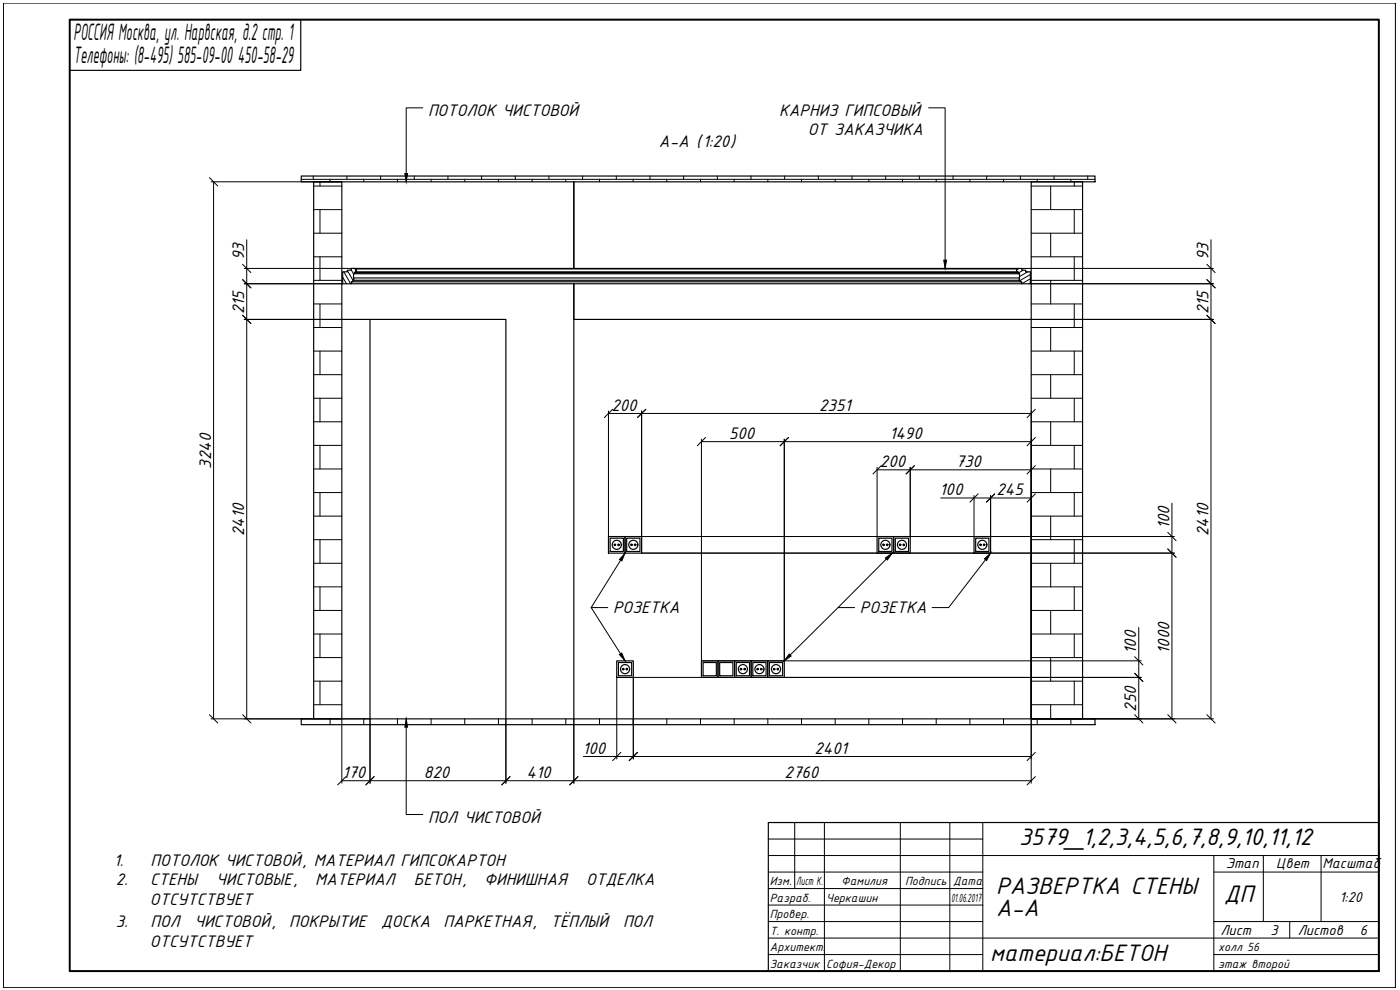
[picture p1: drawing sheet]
<svg xmlns="http://www.w3.org/2000/svg" width="420mm" height="297mm" viewBox="0 0 420 297" stroke-linecap="round" stroke-linejoin="round" font-family="sans-serif">
<g fill="none" stroke="#000" stroke-width=".35">
<path d="M90.4 52.8h238.2v1.8h-238.2zM94.1 54.6h8.5v161.1h-8.5zM172.2 54.6v25.9M309.5 54.6h15.4v161.1h-15.4zM105.4 85.1h201.2M105.7 84.6h200.6M106.2 83.4h199.7M106.2 84.1h199.7M106.3 82.1h-.2l.1 2-.5 .4M106.3 82.1h199.5M106.5 81.7h199.1M106.5 81.9h199.1"/>
<path d="M106.5 81.7v.2M106.5 81.9l-.2 .2M106.6 80.7l-1.2-.2v.6h-1.2v.5h-1.4v3.5h2.6v-.5h.3M106.6 80.5h198.8M106.6 80.7h198.8M106.6 80.7l.4 .4-.4 .5M106.6 81.6l-.1 .1M106.6 81.6h198.8M172.2 85.1v130.6M172.2 95.8h137.3M305.4 81.6l.2 .1M305.4 80.7l1.2-.2v.6h1.2v.5h1.4v3.5h-2.6v-.5h-.3"/>
<path d="M305.4 80.7l-.3 .4 .3 .5M305.6 81.7v.2M305.6 81.9l.2 .2M305.8 82.1h.2l-.1 2 .3 .2M306.2 84.3l.1 .2M182.6 161h5v5h-5zM183.1 161.5h4v4h-4zM187.6 161h5v5h-5zM188.1 161.5h4v4h-4zM263.2 161h5v5h-5zM263.7 161.5h4v4h-4zM268.2 161h5v5h-5z"/>
<path d="M268.7 161.5h4v4h-4zM292.3 161h5v5h-5zM292.8 161.5h4v4h-4zM185.1 198.3h5v5h-5zM185.6 198.8h4v4h-4zM210.5 198.3h5v5h-5zM211 198.8h4v4h-4zM215.5 198.3h5v5h-5zM216 198.8h4v4h-4zM220.5 198.3h4.9v5h-4.9zM221 198.8h3.9v4h-3.9zM225.4 198.3h5v5h-5z"/>
<path d="M225.9 198.8h4v4h-4zM230.4 198.3h5v5h-5zM230.9 198.8h4v4h-4zM90.4 215.7h238.2v1.7h-238.2zM111 215.7v-119.9h40.8v119.9"/>
<circle cx="184.5" cy="163.5" r=".23"/>
<circle cx="185.1" cy="163.5" r="1.37"/>
<circle cx="185.6" cy="163.5" r=".23"/>
<circle cx="189.5" cy="163.5" r=".23"/>
<circle cx="190.1" cy="163.5" r="1.37"/>
<circle cx="190.6" cy="163.5" r=".23"/>
<circle cx="265.1" cy="163.5" r=".23"/>
<circle cx="265.7" cy="163.5" r="1.37"/>
<circle cx="266.2" cy="163.5" r=".23"/>
<circle cx="270.1" cy="163.5" r=".23"/>
<circle cx="270.7" cy="163.5" r="1.37"/>
<circle cx="271.2" cy="163.5" r=".23"/>
<circle cx="294.2" cy="163.5" r=".23"/>
<circle cx="294.8" cy="163.5" r="1.37"/>
<circle cx="295.3" cy="163.5" r=".23"/>
<circle cx="187" cy="200.8" r=".23"/>
<circle cx="187.6" cy="200.8" r="1.37"/>
<circle cx="188.1" cy="200.8" r=".23"/>
<circle cx="222.4" cy="200.8" r=".23"/>
<circle cx="222.9" cy="200.8" r="1.37"/>
<circle cx="223.5" cy="200.8" r=".23"/>
<circle cx="227.3" cy="200.8" r=".23"/>
<circle cx="227.9" cy="200.8" r="1.37"/>
<circle cx="228.4" cy="200.8" r=".23"/>
<circle cx="232.3" cy="200.8" r=".23"/>
<circle cx="232.9" cy="200.8" r="1.37"/>
<circle cx="233.4" cy="200.8" r=".23"/>
</g>
<g fill="none" stroke="#000" stroke-width=".3">
<path d="M1 .9h417.8v295.4h-417.8zM413.8 236.7v54.7h-184M230.6 246.8h64.4v44.6M230.6 256.7h183.2M230.6 251.7h64.4M238.5 246.8v19.8M247.4 246.8v44.6M270.2 246.8v44.6M285.1 246.8v44.6M364.3 256.7v34.7M379.1 256.7v19.8M396.5 256.7v19.8"/>
<path d="M230.6 276.5h64.4M230.6 271.6h64.4M230.6 266.6h64.4M230.6 261.7h64.4M364.3 276.5h49.5M364.3 261.7h49.5M387.1 276.5v5M230.6 286.4h64.4M230.6 281.5h183.2M364.3 286.4h49.5"/>
</g>
<path d="M20.9 5.9h392.9v285.5h-392.9z" fill="none" stroke="#000" stroke-width=".6"/>
<path d="M90.3 5.9v15.2h-69.4M413.8 246.8h-183.2v44.6" fill="none" stroke="#000" stroke-width=".35"/>
<g fill="none" stroke="#000" stroke-width=".3">
<path d="M90.4 53.8h238.2M94 52.8v1M94.1 55.8h8.5M96 54.6v1.2M99.1 53.8v.8M104.1 52.8v1M109.2 53.8v.8M114.2 52.8v1M119.3 53.8v.8M124.3 52.8v1M129.4 53.8v.8M134.4 52.8v1"/>
<path d="M139.5 53.8v.8M144.5 52.8v1M149.6 53.8v.8M154.6 52.8v1M159.7 53.8v.8M164.7 52.8v1M169.8 53.8v.8M174.9 52.8v1M179.9 53.8v.8M185 52.8v1M190 53.8v.8M195.1 52.8v1"/>
<path d="M200.1 53.8v.8M205.2 52.8v1M210.2 53.8v.8M215.3 52.8v1M220.3 53.8v.8M225.4 52.8v1M230.4 53.8v.8M235.5 52.8v1M240.5 53.8v.8M245.6 52.8v1M250.6 53.8v.8M255.7 52.8v1"/>
<path d="M260.8 53.8v.8M265.8 52.8v1M270.9 53.8v.8M275.9 52.8v1M281 53.8v.8M286 52.8v1M291.1 53.8v.8M296.1 52.8v1M301.2 53.8v.8M306.2 52.8v1M309.5 55.8h15.4M311.3 53.8v.8"/>
<path d="M315.3 55.8v7.1M316.3 52.8v1M321.4 53.8v.8M322.4 54.6v1.2M326.4 52.8v1M94.1 62.9h8.5M94.1 70h8.5M94.1 77h8.5M96 62.9v7.1M96 77v7.1M309.5 62.9h15.4M309.5 70h15.4"/>
<path d="M309.5 77h15.4M315.3 70v7M322.4 62.9v7.1M322.4 77v7.1M94.1 84.1h8.5M94.1 91.2h8.5M94.1 98.3h8.5M96 91.2v7.1M102.9 83.2l1.1 1.9M103.2 81.6l2.1 3.5M104.2 81.2l1.8 3.1M105.4 81l.7 1.2"/>
<path d="M106.4 80.5l.5 .9M305.8 80.5l-.7 .4M307.1 81.1l-1.4 .8M308.4 81.6l-2.4 1.4M309.2 82.4l-3.2 1.8M309.2 83.7l-2.5 1.4M309.2 84.9l-.3 .2M309.5 84.1h15.4M309.5 91.2h15.4M309.5 98.3h15.4M315.3 84.1v7.1M315.3 98.3v7"/>
<path d="M322.4 91.2v7.1M94.1 105.3h8.5M94.1 112.4h8.5M94.1 119.5h8.5M96 105.3v7.1M96 119.5v7.1M309.5 105.3h15.4M309.5 112.4h15.4M309.5 119.5h15.4M315.3 112.4v7.1M322.4 105.3v7.1M322.4 119.5v7.1"/>
<path d="M94.1 126.6h8.5M94.1 133.6h8.5M96 133.6v7.1M309.5 126.6h15.4M309.5 133.6h15.4M315.3 126.6v7M322.4 133.6v7.1M94.1 140.7h8.5M94.1 147.8h8.5M94.1 154.9h8.5M96 147.8v7.1M309.5 140.7h15.4"/>
<path d="M309.5 147.8h15.4M309.5 154.9h15.4M315.3 140.7v7.1M315.3 154.9v7M322.4 147.8v7.1M94.1 161.9h8.5M94.1 169h8.5M94.1 176.1h8.5M96 161.9v7.1M96 176.1v7.1M309.5 161.9h15.4M309.5 169h15.4"/>
<path d="M309.5 176.1h15.4M315.3 169v7.1M322.4 161.9v7.1M322.4 176.1v7.1M94.1 183.2h8.5M94.1 190.2h8.5M94.1 197.3h8.5M96 190.2v7.1M309.5 183.2h15.4M309.5 190.2h15.4M309.5 197.3h15.4M315.3 183.2v7"/>
<path d="M315.3 197.3v7.1M322.4 190.2v7.1M94.1 204.4h8.5M94.1 211.4h8.5M96 204.4v7M99.1 215.7v1.7M109.2 215.7v1.7M119.3 215.7v1.7M129.4 215.7v1.7M139.5 215.7v1.7M149.6 215.7v1.7M159.7 215.7v1.7"/>
<path d="M169.8 215.7v1.7M179.9 215.7v1.7M190 215.7v1.7M200.1 215.7v1.7M210.2 215.7v1.7M220.3 215.7v1.7M230.4 215.7v1.7M240.5 215.7v1.7M250.6 215.7v1.7M260.8 215.7v1.7M270.9 215.7v1.7M281 215.7v1.7"/>
<path d="M291.1 215.7v1.7M301.2 215.7v1.7M309.5 204.4h15.4M309.5 211.4h15.4M311.3 215.7v1.7M315.3 211.4v4.3M321.4 215.7v1.7M322.4 204.4v7"/>
</g>
<g fill="none" stroke="#000" stroke-width=".3">
<path d="M126.9 32.4h-5v19.7M278.7 32.4h4.9v45.7M63.4 54.6h39.2M64.1 54.6v161.1M74 71.9v143.8M363.4 71.9v143.8M73.3 95.8h37.7M73.3 85.1h29.6M73.3 80.5h33.3M306.6 80.5h57.6M309.2 95.8h55M309.2 85.1h55"/>
<path d="M182.6 124.1h126.9M182.6 123.3v37.7M192.6 123.3v42.7h159.9M210.5 131.8v66.5h132M210.5 132.5h99M235.4 131.8v66.5M309.5 123.3v111.7M263.2 141h46.3M263.2 140.2v20.8M273.2 140.2v20.8M282.3 149.4h27.2M292.3 148.7v12.3"/>
<path d="M297.3 148.7v12.3M351.7 151v64.7M186.3 168.1l-8.9 14.2M192.6 161h159.9M266 167.7l-14.5 14.6M295.8 167.9l-11.1 14.4h-5M182.4 182.3h-5l8.8 13.9M256.5 182.3h-5l-14.4 14.2M341.8 188.3v27.4M63.4 215.7h47.6v19.3M102.6 215.7v19.3M121.9 218.2v26.2h5"/>
<path d="M151.8 215.7v19.3M172.2 215.7v19.3M185.1 203.3v24.4M309.5 215.7h54.7M342.5 203.3h-152.4v24.4M102.6 234.3h206.9M175.1 227h134.4"/>
</g>
<g fill="none" stroke="#000" stroke-width=".3">
<path d="M62.9 53.3l2.4 2.5M72.8 79.3l2.5 2.5M362.2 79.3l2.5 2.5M72.8 94.6l2.5 2.5M72.8 83.9l2.5 2.5M362.2 94.6l2.5 2.5M362.2 83.9l2.5 2.5M183.9 122.8l-2.5 2.5M193.8 122.8l-2.5 2.5M211.8 131.3l-2.5 2.5M236.6 131.3l-2.5 2.5M264.5 139.7l-2.5 2.5"/>
<path d="M274.4 139.7l-2.5 2.5M310.7 139.7l-2.5 2.5M310.7 122.8l-2.5 2.5M310.7 131.3l-2.5 2.5M293.6 148.2l-2.5 2.5M298.5 148.2l-2.5 2.5M310.7 148.2l-2.5 2.5M350.5 159.7l2.5 2.5M350.5 164.7l2.5 2.5M340.5 197l2.5 2.5M62.9 214.4l2.4 2.5M72.8 214.4l2.5 2.5"/>
<path d="M340.5 214.4l2.5 2.5M340.5 202l2.5 2.5M350.5 214.4l2.5 2.5M362.2 214.4l2.5 2.5M103.8 233l-2.5 2.5M112.3 233l-2.5 2.5M153.1 233l-2.5 2.5M173.5 233l-2.5 2.5M186.3 225.7l-2.4 2.5M191.3 225.7l-2.5 2.5M310.7 233l-2.5 2.5M310.7 225.7l-2.5 2.5"/>
</g>
<path d="M121.5 52.1h.8l-.4 2.5zM283.2 78.1h.9l-.5 2.4zM187.6 166l-1 2.3-.7-.5zM265.7 167.4l2.1-1.4-1.5 2zM295.4 167.7l1.9-1.7-1.2 2.2zM185.9 196.4l.7-.4 1 2.3zM236.9 196.2l.5 .6-2 1.5zM121.9 215.7l.4 2.5h-.8z" fill="#000" stroke="#000" stroke-width=".3"/>
<g font-size="7.7">
<text x="22.1" y="12.1">РОССИЯ Москва, ул. Нарвская, д.2 стр. 1</text>
<text x="22.1" y="18.9">Телефоны: (8-495) 585-09-00 450-58-29</text>
<text x="305.9" y="253.6">3579_1,2,3,4,5,6,7,8,9,10,11,12</text>
<text x="299" y="268.3">РАЗВЕРТКА СТЕНЫ</text>
<text x="299" y="274.9">А-А</text>
<text x="367.3" y="270.5">ДП</text>
<text x="297.2" y="288.3">материал:БЕТОН</text>
</g>
<g font-size="5.4">
<text x="128.5" y="34.8">ПОТОЛОК ЧИСТОВОЙ</text>
<text x="233.8" y="34.8">КАРНИЗ ГИПСОВЫЙ</text>
<text x="242.4" y="40.6">ОТ ЗАКАЗЧИКА</text>
<text x="197.7" y="44.1">А-А (1:20)</text>
<text x="73.3" y="78.1" transform="rotate(-90 73.3 78.1)">93</text>
<text x="362.7" y="78.1" transform="rotate(-90 362.7 78.1)">93</text>
<text x="73.3" y="94.3" transform="rotate(-90 73.3 94.3)">215</text>
<text x="362.7" y="94.3" transform="rotate(-90 362.7 94.3)">215</text>
<text x="183.5" y="123.3">200</text>
<text x="245.9" y="123.3">2351</text>
<text x="218.8" y="131.8">500</text>
<text x="266.9" y="131.8">1490</text>
<text x="63.4" y="140.7" transform="rotate(-90 63.4 140.7)">3240</text>
<text x="264.1" y="140.2">200</text>
<text x="286.9" y="140.2">730</text>
<text x="282" y="148.7">100</text>
<text x="299" y="148.7">245</text>
<text x="73.3" y="161" transform="rotate(-90 73.3 161)">2410</text>
<text x="351" y="158.8" transform="rotate(-90 351 158.8)">100</text>
<text x="362.7" y="161" transform="rotate(-90 362.7 161)">2410</text>
<text x="184" y="184">РОЗЕТКА</text>
<text x="258.1" y="184">РОЗЕТКА</text>
<text x="341" y="196.1" transform="rotate(-90 341 196.1)">100</text>
<text x="351" y="196.2" transform="rotate(-90 351 196.2)">1000</text>
<text x="341" y="213.6" transform="rotate(-90 341 213.6)">250</text>
<text x="174.8" y="226.2">100</text>
<text x="244.4" y="226.2">2401</text>
<text x="102.7" y="233.5">170</text>
<text x="127.2" y="233.5">820</text>
<text x="158" y="233.5">410</text>
<text x="235.5" y="233.5">2760</text>
<text x="128.5" y="246.8">ПОЛ ЧИСТОВОЙ</text>
<text x="34.1" y="259.8">1.</text>
<text x="45.2" y="259.8">ПОТОЛОК ЧИСТОВОЙ, МАТЕРИАЛ ГИПСОКАРТОН</text>
<text x="34.8" y="265.6">2.</text>
<text x="45" y="265.6">СТЕНЫ</text>
<text x="64.9" y="265.6">ЧИСТОВЫЕ,</text>
<text x="94.6" y="265.6">МАТЕРИАЛ</text>
<text x="124.2" y="265.6">БЕТОН,</text>
<text x="145.3" y="265.6">ФИНИШНАЯ</text>
<text x="175.9" y="265.6">ОТДЕЛКА</text>
<text x="45" y="271.4">ОТСУТСТВУЕТ</text>
<text x="34.8" y="278.3">3.</text>
<text x="45.2" y="278.3">ПОЛ</text>
<text x="58.4" y="278.3">ЧИСТОВОЙ,</text>
<text x="86.8" y="278.3">ПОКРЫТИЕ</text>
<text x="114.4" y="278.3">ДОСКА</text>
<text x="133.1" y="278.3">ПАРКЕТНАЯ,</text>
<text x="165.2" y="278.3">ТЁПЛЫЙ</text>
<text x="187" y="278.3">ПОЛ</text>
<text x="45" y="284.1">ОТСУТСТВУЕТ</text>
</g>
<g font-size="4.6">
<text x="367.9" y="260.4">Этап</text>
<text x="383" y="260.4">Цвет</text>
<text x="396.9" y="260.4">Масштаб</text>
<text x="402" y="270.5">1:20</text>
<text x="366.3" y="280.5">Лист</text>
<text x="381.3" y="280.5">3</text>
<text x="389.5" y="280.5">Листов</text>
<text x="408.1" y="280.5">6</text>
</g>
<g font-size="3.8">
<text x="231" y="265.6">Изм.</text>
<text x="239" y="265.6">Лист К.</text>
<text x="252.4" y="265.6">Фамилия</text>
<text x="271.6" y="265.6">Подпись</text>
<text x="286" y="265.6">Дата</text>
<text x="231" y="270.6">Разраб.</text>
<text x="231" y="275.5">Провер.</text>
<text x="247.9" y="270.6">Черкашин</text>
<text x="285.4" y="270.6">01.06.2017</text>
<text x="231" y="280.5">Т. контр.</text>
<text x="231" y="285.4">Архитект.</text>
<text x="365.6" y="285.4">холл 56</text>
<text x="231" y="290.4">Заказчик</text>
<text x="247.9" y="290.4">София-Декор</text>
<text x="365.6" y="290.4">этаж второй</text>
</g>
</svg>
